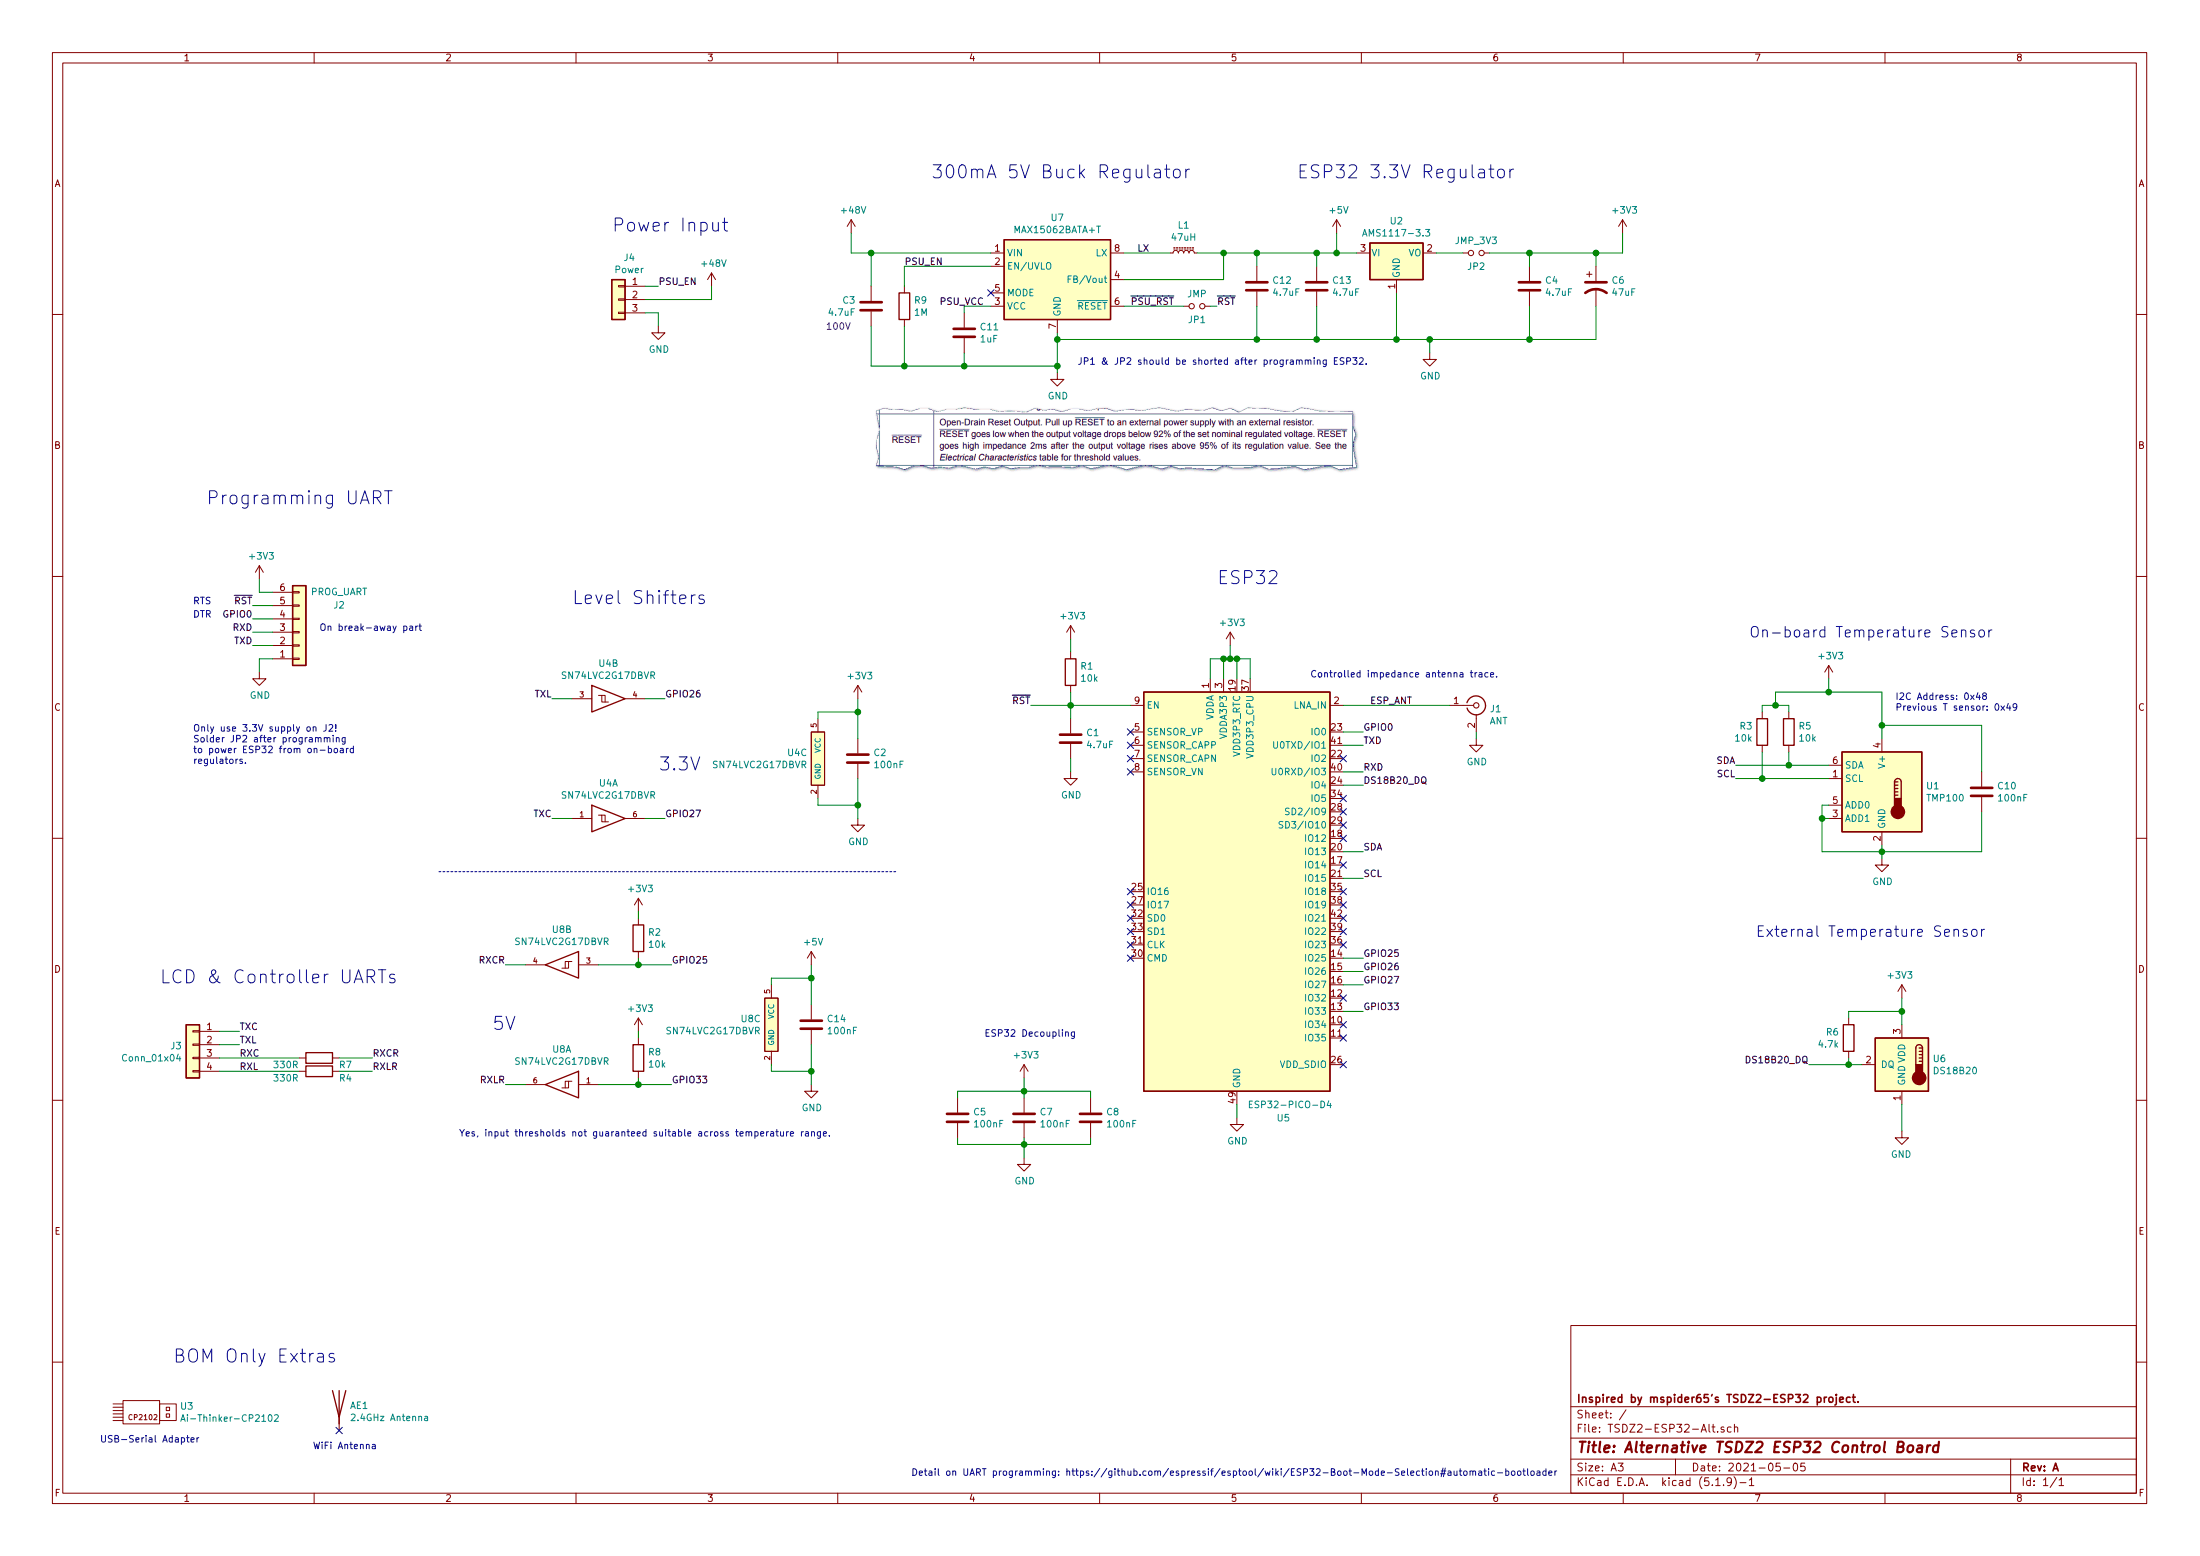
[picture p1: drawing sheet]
EESchema Schematic File Version 4
EELAYER 30 0
EELAYER END
$Descr A3 16535 11693
encoding utf-8
Sheet 1 1
Title "Alternative TSDZ2 ESP32 Control Board"
Date "2021-05-05"
Rev "A"
Comp "Inspired by mspider65's TSDZ2-ESP32 project."
Comment1 ""
Comment2 ""
Comment3 ""
Comment4 ""
$EndDescr
$Comp
L Sensor_Temperature:TMP100 U1
U 1 1
P 14150 5950
F 0 "U1" H 14480 5996 50  0000 L CNN
F 1 "TMP100" H 14480 5905 50  0000 L CNN
F 2 "Package_TO_SOT_SMD:SOT-23-6_Handsoldering" H 14150 5600 50  0001 C CNN
F 3 "http://www.ti.com/lit/gpn/tmp100" H 14100 5950 50  0001 C CNN
F 4 "C31810" H 14150 5950 50  0001 C CNN "LCSC Part #"
	1    14150 5950
	1    0    0    -1  
$EndComp
Wire Wire Line
	14150 6350 14150 6400
Wire Wire Line
	14150 6400 13700 6400
Wire Wire Line
	13700 6400 13700 6150
Wire Wire Line
	13700 6150 13750 6150
Wire Wire Line
	13750 6050 13700 6050
Wire Wire Line
	13700 6050 13700 6150
Connection ~ 13700 6150
$Comp
L Regulator_Linear:AMS1117-3.3 U2
U 1 1
P 10500 1900
F 0 "U2" H 10500 2142 50  0000 C CNN
F 1 "AMS1117-3.3" H 10500 2051 50  0000 C CNN
F 2 "Package_TO_SOT_SMD:SOT-223-3_TabPin2" H 10500 2100 50  0001 C CNN
F 3 "http://www.advanced-monolithic.com/pdf/ds1117.pdf" H 10600 1650 50  0001 C CNN
F 4 "C6186" H 10500 1900 50  0001 C CNN "LCSC Part #"
	1    10500 1900
	1    0    0    -1  
$EndComp
$Comp
L Connector:Conn_Coaxial J1
U 1 1
P 11100 5300
F 0 "J1" H 11200 5275 50  0000 L CNN
F 1 "ANT" H 11200 5184 50  0000 L CNN
F 2 "TSDZ2-ESP32-Alt:U.FL-R-SMT-1(80)" H 11100 5300 50  0001 C CNN
F 3 "https://datasheet.lcsc.com/lcsc/1811091710_HRS-Hirose-U-FL-R-SMT-1-80_C88374.pdf" H 11100 5300 50  0001 C CNN
F 4 "C88374" H 11100 5300 50  0001 C CNN "LCSC Part #"
	1    11100 5300
	1    0    0    -1  
$EndComp
$Comp
L Connector_Generic:Conn_01x04 J3
U 1 1
P 1450 7850
F 0 "J3" H 1530 7842 50  0000 L CNN
F 1 "Conn_01x04" H 1530 7751 50  0000 L CNN
F 2 "Connector_PinHeader_2.54mm:PinHeader_1x04_P2.54mm_Vertical" H 1450 7850 50  0001 C CNN
F 3 "~" H 1450 7850 50  0001 C CNN
F 4 "-" H 1450 7850 50  0001 C CNN "LCSC Part #"
	1    1450 7850
	-1   0    0    -1  
$EndComp
$Comp
L RF_Module:ESP32-PICO-D4 U5
U 1 1
P 9300 6700
AR Path="/6092E68B" Ref="U5"  Part="1" 
AR Path="/608C7C68/6092E68B" Ref="U?"  Part="1" 
F 0 "U5" H 9650 5000 50  0000 C CNN
F 1 "ESP32-PICO-D4" H 9700 5100 50  0000 C CNN
F 2 "Package_DFN_QFN:QFN-48-1EP_7x7mm_P0.5mm_EP5.3x5.3mm" H 9300 5000 50  0001 C CNN
F 3 "https://www.espressif.com/sites/default/files/documentation/esp32-pico-d4_datasheet_en.pdf" H 9550 5700 50  0001 C CNN
F 4 "C193707" H 9300 6700 50  0001 C CNN "LCSC Part #"
	1    9300 6700
	1    0    0    -1  
$EndComp
$Comp
L power:+3V3 #PWR0101
U 1 1
P 9250 4850
F 0 "#PWR0101" H 9250 4700 50  0001 C CNN
F 1 "+3V3" H 9265 5023 50  0000 C CNN
F 2 "" H 9250 4850 50  0001 C CNN
F 3 "" H 9250 4850 50  0001 C CNN
	1    9250 4850
	1    0    0    -1  
$EndComp
$Comp
L power:GND #PWR0102
U 1 1
P 9300 8400
F 0 "#PWR0102" H 9300 8150 50  0001 C CNN
F 1 "GND" H 9305 8227 50  0000 C CNN
F 2 "" H 9300 8400 50  0001 C CNN
F 3 "" H 9300 8400 50  0001 C CNN
	1    9300 8400
	1    0    0    -1  
$EndComp
Text Notes 9850 5100 0    50   ~ 0
Controlled impedance antenna trace.
Wire Wire Line
	10100 5300 10900 5300
$Comp
L power:GND #PWR0103
U 1 1
P 11100 5550
F 0 "#PWR0103" H 11100 5300 50  0001 C CNN
F 1 "GND" H 11105 5377 50  0000 C CNN
F 2 "" H 11100 5550 50  0001 C CNN
F 3 "" H 11100 5550 50  0001 C CNN
	1    11100 5550
	1    0    0    -1  
$EndComp
Wire Wire Line
	11100 5550 11100 5500
Text Notes 4300 4550 0    98   ~ 0
Level Shifters
NoConn ~ 10100 6500
NoConn ~ 10100 6300
NoConn ~ 10100 7100
NoConn ~ 10100 6700
NoConn ~ 10100 6000
NoConn ~ 8500 6900
NoConn ~ 8500 7000
NoConn ~ 8500 7100
NoConn ~ 8500 7200
NoConn ~ 10100 6200
NoConn ~ 10100 6100
NoConn ~ 8500 6800
NoConn ~ 8500 6700
NoConn ~ 10100 8000
NoConn ~ 10100 7000
NoConn ~ 10100 6800
NoConn ~ 10100 6900
Wire Wire Line
	10100 5800 10250 5800
Wire Wire Line
	10250 5600 10100 5600
NoConn ~ 10100 7700
NoConn ~ 10100 7800
NoConn ~ 10100 7500
$Comp
L TSDZ2-ESP32-Alt:Ai-Thinker-CP2102 U3
U 1 1
P 1100 10600
F 0 "U3" H 1352 10634 50  0000 L CNN
F 1 "Ai-Thinker-CP2102" H 1352 10543 50  0000 L CNN
F 2 "" H 1100 10600 50  0001 C CNN
F 3 "https://datasheet.lcsc.com/lcsc/Ai-Thinker-CP2102_C192392.pdf" H 1100 10600 50  0001 C CNN
F 4 "C192392" H 1125 10509 50  0001 L CNN "LCSC Part #"
	1    1100 10600
	1    0    0    -1  
$EndComp
Text Notes 1300 10250 0    98   ~ 0
BOM Only Extras
Wire Wire Line
	9100 4950 9100 5100
Wire Wire Line
	9200 4950 9200 5100
Wire Wire Line
	9300 4950 9300 5100
Wire Wire Line
	9400 4950 9400 5100
Wire Wire Line
	9100 4950 9200 4950
Connection ~ 9200 4950
Wire Wire Line
	9200 4950 9250 4950
Connection ~ 9300 4950
Wire Wire Line
	9300 4950 9400 4950
Wire Wire Line
	9250 4950 9250 4850
Connection ~ 9250 4950
Wire Wire Line
	9250 4950 9300 4950
Wire Wire Line
	9300 8300 9300 8400
$Comp
L Device:C C8
U 1 1
P 8200 8400
F 0 "C8" H 8315 8446 50  0000 L CNN
F 1 "100nF" H 8315 8355 50  0000 L CNN
F 2 "Capacitor_SMD:C_0603_1608Metric_Pad1.05x0.95mm_HandSolder" H 8238 8250 50  0001 C CNN
F 3 "~" H 8200 8400 50  0001 C CNN
F 4 "C14663" H 8200 8400 50  0001 C CNN "LCSC Part #"
	1    8200 8400
	1    0    0    -1  
$EndComp
$Comp
L power:+3V3 #PWR0104
U 1 1
P 7700 8100
F 0 "#PWR0104" H 7700 7950 50  0001 C CNN
F 1 "+3V3" H 7715 8273 50  0000 C CNN
F 2 "" H 7700 8100 50  0001 C CNN
F 3 "" H 7700 8100 50  0001 C CNN
	1    7700 8100
	1    0    0    -1  
$EndComp
$Comp
L power:GND #PWR0105
U 1 1
P 7700 8700
F 0 "#PWR0105" H 7700 8450 50  0001 C CNN
F 1 "GND" H 7705 8527 50  0000 C CNN
F 2 "" H 7700 8700 50  0001 C CNN
F 3 "" H 7700 8700 50  0001 C CNN
	1    7700 8700
	1    0    0    -1  
$EndComp
Text Notes 7400 7800 0    50   ~ 0
ESP32 Decoupling
$Comp
L Device:C C7
U 1 1
P 7700 8400
F 0 "C7" H 7815 8446 50  0000 L CNN
F 1 "100nF" H 7815 8355 50  0000 L CNN
F 2 "Capacitor_SMD:C_0603_1608Metric_Pad1.05x0.95mm_HandSolder" H 7738 8250 50  0001 C CNN
F 3 "~" H 7700 8400 50  0001 C CNN
F 4 "C14663" H 7700 8400 50  0001 C CNN "LCSC Part #"
	1    7700 8400
	1    0    0    -1  
$EndComp
$Comp
L Device:C C5
U 1 1
P 7200 8400
F 0 "C5" H 7315 8446 50  0000 L CNN
F 1 "100nF" H 7315 8355 50  0000 L CNN
F 2 "Capacitor_SMD:C_0603_1608Metric_Pad1.05x0.95mm_HandSolder" H 7238 8250 50  0001 C CNN
F 3 "~" H 7200 8400 50  0001 C CNN
F 4 "C14663" H 7200 8400 50  0001 C CNN "LCSC Part #"
	1    7200 8400
	1    0    0    -1  
$EndComp
Wire Wire Line
	7200 8250 7200 8200
Wire Wire Line
	7200 8200 7700 8200
Wire Wire Line
	8200 8200 8200 8250
Wire Wire Line
	8200 8550 8200 8600
Wire Wire Line
	8200 8600 7700 8600
Wire Wire Line
	7200 8600 7200 8550
Wire Wire Line
	7700 8600 7700 8550
Wire Wire Line
	7700 8250 7700 8200
Connection ~ 7700 8600
Wire Wire Line
	7700 8600 7200 8600
Connection ~ 7700 8200
Wire Wire Line
	7700 8200 8200 8200
Wire Wire Line
	7700 8100 7700 8200
Wire Wire Line
	7700 8600 7700 8700
NoConn ~ 8500 5500
NoConn ~ 8500 5600
NoConn ~ 8500 5700
NoConn ~ 8500 5800
Text Label 7750 5300 2    50   ~ 0
~RST
Wire Wire Line
	7750 5300 8050 5300
Text Label 10300 5300 0    50   ~ 0
ESP_ANT
Wire Wire Line
	10100 7600 10250 7600
Wire Wire Line
	10100 7300 10250 7300
Wire Wire Line
	10100 7400 10250 7400
Wire Wire Line
	10100 6400 10250 6400
Wire Wire Line
	10100 6600 10250 6600
Wire Wire Line
	10100 5500 10250 5500
Wire Wire Line
	10100 5900 10250 5900
NoConn ~ 10100 5700
$Comp
L Sensor_Temperature:DS18B20 U?
U 1 1
P 14300 8000
AR Path="/608C7C68/6092E72B" Ref="U?"  Part="1" 
AR Path="/6092E72B" Ref="U6"  Part="1" 
F 0 "U6" H 14070 8046 50  0000 R CNN
F 1 "DS18B20" H 14070 7955 50  0000 R CNN
F 2 "Connector_PinHeader_2.54mm:PinHeader_1x03_P2.54mm_Vertical" H 13300 7750 50  0001 C CNN
F 3 "http://datasheets.maximintegrated.com/en/ds/DS18B20.pdf" H 14150 8250 50  0001 C CNN
F 4 "C376006" H 14300 8000 50  0001 C CNN "LCSC Part #"
	1    14300 8000
	-1   0    0    -1  
$EndComp
Text Label 13600 8000 2    50   ~ 0
DS18B20_DQ
Wire Wire Line
	13600 8000 13900 8000
Text Notes 13200 7050 0    79   ~ 0
External Temperature Sensor
Wire Wire Line
	14300 7600 14300 7700
$Comp
L power:+3V3 #PWR0106
U 1 1
P 14300 7500
F 0 "#PWR0106" H 14300 7350 50  0001 C CNN
F 1 "+3V3" H 14315 7673 50  0000 C CNN
F 2 "" H 14300 7500 50  0001 C CNN
F 3 "" H 14300 7500 50  0001 C CNN
	1    14300 7500
	-1   0    0    -1  
$EndComp
Wire Wire Line
	14300 7500 14300 7600
Connection ~ 14300 7600
$Comp
L power:GND #PWR0107
U 1 1
P 14300 8500
F 0 "#PWR0107" H 14300 8250 50  0001 C CNN
F 1 "GND" H 14305 8327 50  0000 C CNN
F 2 "" H 14300 8500 50  0001 C CNN
F 3 "" H 14300 8500 50  0001 C CNN
	1    14300 8500
	-1   0    0    -1  
$EndComp
$Comp
L Device:R R6
U 1 1
P 13900 7800
F 0 "R6" H 13970 7846 50  0000 L CNN
F 1 "4.7k" H 13970 7755 50  0000 L CNN
F 2 "Resistor_SMD:R_0603_1608Metric_Pad0.98x0.95mm_HandSolder" V 13830 7800 50  0001 C CNN
F 3 "~" H 13900 7800 50  0001 C CNN
F 4 "C25999" H 13900 7800 50  0001 C CNN "LCSC Part #"
	1    13900 7800
	-1   0    0    -1  
$EndComp
Wire Wire Line
	13900 8000 13900 7950
Wire Wire Line
	13900 7600 14300 7600
Wire Wire Line
	13900 7650 13900 7600
Connection ~ 13900 8000
Wire Wire Line
	13900 8000 14000 8000
Text Notes 13150 4800 0    79   ~ 0
On-board Temperature Sensor
$Comp
L Device:C C?
U 1 1
P 14900 5950
AR Path="/608C7C68/609596A9" Ref="C?"  Part="1" 
AR Path="/609596A9" Ref="C10"  Part="1" 
F 0 "C10" H 15015 5996 50  0000 L CNN
F 1 "100nF" H 15015 5905 50  0000 L CNN
F 2 "Capacitor_SMD:C_0603_1608Metric_Pad1.05x0.95mm_HandSolder" H 14938 5800 50  0001 C CNN
F 3 "~" H 14900 5950 50  0001 C CNN
F 4 "C14663" H 14900 5950 50  0001 C CNN "LCSC Part #"
	1    14900 5950
	1    0    0    -1  
$EndComp
Wire Wire Line
	14150 6400 14900 6400
Wire Wire Line
	14900 6400 14900 6100
Wire Wire Line
	14900 5450 14150 5450
Wire Wire Line
	14150 5450 14150 5550
Wire Wire Line
	14900 5800 14900 5450
Connection ~ 14150 6400
Connection ~ 14150 5450
Text Label 13050 5750 2    50   ~ 0
SDA
Text Label 13050 5850 2    50   ~ 0
SCL
$Comp
L Device:R R?
U 1 1
P 13450 5500
AR Path="/608C7C68/60966310" Ref="R?"  Part="1" 
AR Path="/60966310" Ref="R5"  Part="1" 
F 0 "R5" H 13520 5546 50  0000 L CNN
F 1 "10k" H 13520 5455 50  0000 L CNN
F 2 "Resistor_SMD:R_0603_1608Metric_Pad0.98x0.95mm_HandSolder" V 13380 5500 50  0001 C CNN
F 3 "~" H 13450 5500 50  0001 C CNN
F 4 "C25804" H 13450 5500 50  0001 C CNN "LCSC Part #"
	1    13450 5500
	1    0    0    -1  
$EndComp
$Comp
L Device:R R?
U 1 1
P 13250 5500
AR Path="/608C7C68/60969323" Ref="R?"  Part="1" 
AR Path="/60969323" Ref="R3"  Part="1" 
F 0 "R3" H 13320 5546 50  0000 L CNN
F 1 "10k" H 13320 5455 50  0000 L CNN
F 2 "Resistor_SMD:R_0603_1608Metric_Pad0.98x0.95mm_HandSolder" V 13180 5500 50  0001 C CNN
F 3 "~" H 13250 5500 50  0001 C CNN
F 4 "C25804" H 13250 5500 50  0001 C CNN "LCSC Part #"
	1    13250 5500
	-1   0    0    -1  
$EndComp
Wire Wire Line
	13450 5750 13450 5650
Wire Wire Line
	13450 5750 13750 5750
Wire Wire Line
	13450 5750 13050 5750
Connection ~ 13450 5750
Wire Wire Line
	13050 5850 13250 5850
Wire Wire Line
	13250 5650 13250 5850
Connection ~ 13250 5850
Wire Wire Line
	13250 5850 13750 5850
Wire Wire Line
	13250 5350 13250 5300
Wire Wire Line
	13250 5300 13350 5300
Wire Wire Line
	13450 5300 13450 5350
Connection ~ 13350 5300
Wire Wire Line
	13350 5300 13450 5300
Wire Wire Line
	13350 5200 13750 5200
Wire Wire Line
	14150 5200 14150 5450
Wire Wire Line
	13350 5200 13350 5300
Wire Wire Line
	13750 5200 13750 5100
Connection ~ 13750 5200
Wire Wire Line
	13750 5200 14150 5200
$Comp
L power:+3V3 #PWR?
U 1 1
P 13750 5100
AR Path="/608C7C68/6097DF24" Ref="#PWR?"  Part="1" 
AR Path="/6097DF24" Ref="#PWR0108"  Part="1" 
F 0 "#PWR0108" H 13750 4950 50  0001 C CNN
F 1 "+3V3" H 13765 5273 50  0000 C CNN
F 2 "" H 13750 5100 50  0001 C CNN
F 3 "" H 13750 5100 50  0001 C CNN
	1    13750 5100
	1    0    0    -1  
$EndComp
Text Label 10250 6400 0    50   ~ 0
SDA
Text Label 10250 6600 0    50   ~ 0
SCL
Text Notes 14250 5350 0    50   ~ 0
I2C Address: 0x48\nPrevious T sensor: 0x49
$Comp
L Device:R R?
U 1 1
P 8050 5050
AR Path="/608C7C68/609969D2" Ref="R?"  Part="1" 
AR Path="/609969D2" Ref="R1"  Part="1" 
F 0 "R1" H 8120 5096 50  0000 L CNN
F 1 "10k" H 8120 5005 50  0000 L CNN
F 2 "Resistor_SMD:R_0603_1608Metric_Pad0.98x0.95mm_HandSolder" V 7980 5050 50  0001 C CNN
F 3 "~" H 8050 5050 50  0001 C CNN
F 4 "C25804" H 8050 5050 50  0001 C CNN "LCSC Part #"
	1    8050 5050
	1    0    0    -1  
$EndComp
Wire Wire Line
	8050 5200 8050 5300
$Comp
L power:+3V3 #PWR?
U 1 1
P 8050 4800
AR Path="/608C7C68/6099D27C" Ref="#PWR?"  Part="1" 
AR Path="/6099D27C" Ref="#PWR0109"  Part="1" 
F 0 "#PWR0109" H 8050 4650 50  0001 C CNN
F 1 "+3V3" H 8065 4973 50  0000 C CNN
F 2 "" H 8050 4800 50  0001 C CNN
F 3 "" H 8050 4800 50  0001 C CNN
	1    8050 4800
	1    0    0    -1  
$EndComp
Wire Wire Line
	8050 4900 8050 4800
$Comp
L Device:R R?
U 1 1
P 4800 7050
AR Path="/608C7C68/6099F711" Ref="R?"  Part="1" 
AR Path="/6099F711" Ref="R2"  Part="1" 
F 0 "R2" H 4870 7096 50  0000 L CNN
F 1 "10k" H 4870 7005 50  0000 L CNN
F 2 "Resistor_SMD:R_0603_1608Metric_Pad0.98x0.95mm_HandSolder" V 4730 7050 50  0001 C CNN
F 3 "~" H 4800 7050 50  0001 C CNN
F 4 "C25804" H 4800 7050 50  0001 C CNN "LCSC Part #"
	1    4800 7050
	1    0    0    -1  
$EndComp
$Comp
L power:+3V3 #PWR?
U 1 1
P 4800 6850
AR Path="/608C7C68/6099F727" Ref="#PWR?"  Part="1" 
AR Path="/6099F727" Ref="#PWR0110"  Part="1" 
F 0 "#PWR0110" H 4800 6700 50  0001 C CNN
F 1 "+3V3" H 4815 7023 50  0000 C CNN
F 2 "" H 4800 6850 50  0001 C CNN
F 3 "" H 4800 6850 50  0001 C CNN
	1    4800 6850
	1    0    0    -1  
$EndComp
Wire Wire Line
	4800 6900 4800 6850
Text Label 2800 8050 0    50   ~ 0
RXLR
$Comp
L Device:R R?
U 1 1
P 2400 8050
AR Path="/608C7C68/609B4C03" Ref="R?"  Part="1" 
AR Path="/609B4C03" Ref="R4"  Part="1" 
F 0 "R4" V 2450 8300 50  0000 R CNN
F 1 "330R" V 2450 7700 50  0000 L CNN
F 2 "Resistor_SMD:R_0603_1608Metric_Pad0.98x0.95mm_HandSolder" V 2330 8050 50  0001 C CNN
F 3 "~" H 2400 8050 50  0001 C CNN
F 4 "C23138" H 2400 8050 50  0001 C CNN "LCSC Part #"
	1    2400 8050
	0    1    1    0   
$EndComp
Text Label 1800 8050 0    50   ~ 0
RXL
Wire Wire Line
	2550 8050 2800 8050
$Comp
L Device:CP1 C6
U 1 1
P 12000 2150
F 0 "C6" H 12115 2196 50  0000 L CNN
F 1 "47uF" H 12115 2105 50  0000 L CNN
F 2 "Capacitor_Tantalum_SMD:CP_EIA-3528-21_Kemet-B_Pad1.50x2.35mm_HandSolder" H 12000 2150 50  0001 C CNN
F 3 "~" H 12000 2150 50  0001 C CNN
F 4 "C116617" H 12000 2150 50  0001 C CNN "LCSC Part #"
	1    12000 2150
	1    0    0    -1  
$EndComp
$Comp
L Device:C C?
U 1 1
P 11500 2150
AR Path="/608C7C68/609CDA4E" Ref="C?"  Part="1" 
AR Path="/609CDA4E" Ref="C4"  Part="1" 
F 0 "C4" H 11385 2196 50  0000 R CNN
F 1 "4.7uF" H 11385 2105 50  0000 R CNN
F 2 "Capacitor_SMD:C_0805_2012Metric_Pad1.15x1.40mm_HandSolder" H 11538 2000 50  0001 C CNN
F 3 "~" H 11500 2150 50  0001 C CNN
F 4 "C98195" H 11500 2150 50  0001 C CNN "LCSC Part #"
	1    11500 2150
	-1   0    0    -1  
$EndComp
Wire Wire Line
	11500 2000 11500 1900
Wire Wire Line
	11500 1900 12000 1900
Wire Wire Line
	12000 1900 12000 2000
Wire Wire Line
	12000 2550 11500 2550
Wire Wire Line
	10500 2550 10750 2550
Wire Wire Line
	10750 2550 10750 2650
$Comp
L power:+3V3 #PWR?
U 1 1
P 12200 1750
AR Path="/608C7C68/608E0EEF" Ref="#PWR?"  Part="1" 
AR Path="/608E0EEF" Ref="#PWR0111"  Part="1" 
F 0 "#PWR0111" H 12200 1600 50  0001 C CNN
F 1 "+3V3" H 12215 1923 50  0000 C CNN
F 2 "" H 12200 1750 50  0001 C CNN
F 3 "" H 12200 1750 50  0001 C CNN
	1    12200 1750
	1    0    0    -1  
$EndComp
$Comp
L power:GND #PWR0112
U 1 1
P 10750 2650
F 0 "#PWR0112" H 10750 2400 50  0001 C CNN
F 1 "GND" H 10755 2477 50  0000 C CNN
F 2 "" H 10750 2650 50  0001 C CNN
F 3 "" H 10750 2650 50  0001 C CNN
	1    10750 2650
	1    0    0    -1  
$EndComp
Wire Wire Line
	12200 1750 12200 1900
Text Notes 9750 1350 0    98   ~ 0
ESP32 3.3V Regulator
$Comp
L Regulator_Switching:MAX15062B U7
U 1 1
P 7950 2100
F 0 "U7" H 7950 2567 50  0000 C CNN
F 1 "MAX15062BATA+T" H 7950 2476 50  0000 C CNN
F 2 "Package_DFN_QFN:DFN-8_2x2mm_P0.5mm" H 7950 2650 50  0001 C CIN
F 3 "http://datasheets.maximintegrated.com/en/ds/MAX15062.pdf" H 7950 2050 50  0001 C CNN
F 4 "C143362" H 7950 2100 50  0001 C CNN "LCSC Part #"
	1    7950 2100
	1    0    0    -1  
$EndComp
$Comp
L Device:L_Core_Ferrite_Small L1
U 1 1
P 8900 1900
F 0 "L1" V 9105 1900 50  0000 C CNN
F 1 "47uH" V 9014 1900 50  0000 C CNN
F 2 "Inductor_SMD:L_Bourns-SRN6028" H 8900 1900 50  0001 C CNN
F 3 "https://datasheet.lcsc.com/lcsc/2003172236_YJYCOIN-YNR6028-470M_C497831.pdf" H 8900 1900 50  0001 C CNN
F 4 "C497831" V 8900 1900 50  0001 C CNN "LCSC Part #"
	1    8900 1900
	0    -1   -1   0   
$EndComp
$Comp
L Device:C C?
U 1 1
P 9450 2150
AR Path="/608C7C68/6092AE09" Ref="C?"  Part="1" 
AR Path="/6092AE09" Ref="C12"  Part="1" 
F 0 "C12" H 9335 2196 50  0000 R CNN
F 1 "4.7uF" H 9335 2105 50  0000 R CNN
F 2 "Capacitor_SMD:C_0805_2012Metric_Pad1.15x1.40mm_HandSolder" H 9488 2000 50  0001 C CNN
F 3 "~" H 9450 2150 50  0001 C CNN
F 4 "C98195" H 9450 2150 50  0001 C CNN "LCSC Part #"
	1    9450 2150
	-1   0    0    -1  
$EndComp
$Comp
L Device:C C?
U 1 1
P 9900 2150
AR Path="/608C7C68/6092E8F2" Ref="C?"  Part="1" 
AR Path="/6092E8F2" Ref="C13"  Part="1" 
F 0 "C13" H 9785 2196 50  0000 R CNN
F 1 "4.7uF" H 9785 2105 50  0000 R CNN
F 2 "Capacitor_SMD:C_0805_2012Metric_Pad1.15x1.40mm_HandSolder" H 9938 2000 50  0001 C CNN
F 3 "~" H 9900 2150 50  0001 C CNN
F 4 "C98195" H 9900 2150 50  0001 C CNN "LCSC Part #"
	1    9900 2150
	-1   0    0    -1  
$EndComp
Wire Wire Line
	8450 1900 8800 1900
Wire Wire Line
	9000 1900 9200 1900
Wire Wire Line
	9450 1900 9450 2000
Wire Wire Line
	9900 1900 9450 1900
Wire Wire Line
	9900 2000 9900 1900
Connection ~ 9450 1900
$Comp
L Device:C C?
U 1 1
P 6550 2300
AR Path="/608C7C68/6094C583" Ref="C?"  Part="1" 
AR Path="/6094C583" Ref="C3"  Part="1" 
F 0 "C3" H 6435 2346 50  0000 R CNN
F 1 "4.7uF" H 6435 2255 50  0000 R CNN
F 2 "Capacitor_SMD:C_1210_3225Metric" H 6588 2150 50  0001 C CNN
F 3 "https://datasheet.lcsc.com/lcsc/2007091536_Taiyo-Yuden-HMK325C7475KN-TE_C697607.pdf" H 6550 2300 50  0001 C CNN
F 4 "C697607" H 6550 2300 50  0001 C CNN "LCSC Part #"
F 5 "100V" H 6400 2150 50  0000 R CNN "Voltage"
	1    6550 2300
	1    0    0    -1  
$EndComp
$Comp
L power:+48V #PWR0113
U 1 1
P 6400 1750
F 0 "#PWR0113" H 6400 1600 50  0001 C CNN
F 1 "+48V" H 6415 1923 50  0000 C CNN
F 2 "" H 6400 1750 50  0001 C CNN
F 3 "" H 6400 1750 50  0001 C CNN
	1    6400 1750
	1    0    0    -1  
$EndComp
NoConn ~ 7450 2200
$Comp
L power:GND #PWR0114
U 1 1
P 7950 2800
F 0 "#PWR0114" H 7950 2550 50  0001 C CNN
F 1 "GND" H 7955 2627 50  0000 C CNN
F 2 "" H 7950 2800 50  0001 C CNN
F 3 "" H 7950 2800 50  0001 C CNN
	1    7950 2800
	1    0    0    -1  
$EndComp
Wire Wire Line
	7950 2550 9450 2550
Wire Wire Line
	9450 2300 9450 2550
Connection ~ 7950 2550
Wire Wire Line
	7950 2550 7950 2500
Wire Wire Line
	9900 2550 9450 2550
Wire Wire Line
	9900 2300 9900 2550
Connection ~ 9450 2550
Wire Wire Line
	7450 2300 7250 2300
Wire Wire Line
	7250 2300 7250 2350
Wire Wire Line
	7250 2650 7250 2750
Wire Wire Line
	7950 2550 7950 2750
Wire Wire Line
	7250 2750 7950 2750
Connection ~ 7950 2750
Wire Wire Line
	7950 2750 7950 2800
Wire Wire Line
	6550 1900 6550 2150
Wire Wire Line
	6550 2750 6800 2750
Wire Wire Line
	6550 2450 6550 2750
Wire Wire Line
	6400 1750 6400 1900
Wire Wire Line
	6400 1900 6550 1900
Connection ~ 6550 1900
Wire Wire Line
	9900 1900 10050 1900
Connection ~ 9900 1900
Wire Wire Line
	10050 1750 10050 1900
$Comp
L power:+5V #PWR0115
U 1 1
P 10050 1750
F 0 "#PWR0115" H 10050 1600 50  0001 C CNN
F 1 "+5V" H 10065 1923 50  0000 C CNN
F 2 "" H 10050 1750 50  0001 C CNN
F 3 "" H 10050 1750 50  0001 C CNN
	1    10050 1750
	1    0    0    -1  
$EndComp
$Comp
L Device:C C?
U 1 1
P 7250 2500
AR Path="/608C7C68/609DCE46" Ref="C?"  Part="1" 
AR Path="/609DCE46" Ref="C11"  Part="1" 
F 0 "C11" H 7135 2546 50  0000 R CNN
F 1 "1uF" H 7135 2455 50  0000 R CNN
F 2 "Capacitor_SMD:C_0603_1608Metric_Pad1.05x0.95mm_HandSolder" H 7288 2350 50  0001 C CNN
F 3 "~" H 7250 2500 50  0001 C CNN
F 4 "C59782" H 7250 2500 50  0001 C CNN "LCSC Part #"
	1    7250 2500
	-1   0    0    -1  
$EndComp
Wire Wire Line
	8450 2100 9200 2100
Wire Wire Line
	9200 2100 9200 1900
Connection ~ 9200 1900
Wire Wire Line
	9200 1900 9450 1900
Wire Wire Line
	8450 2300 8900 2300
Text Label 9150 2300 0    50   ~ 0
~RST
Text Notes 7000 1350 0    98   ~ 0
300mA 5V Buck Regulator
Wire Wire Line
	10200 1900 10050 1900
Connection ~ 10050 1900
Wire Wire Line
	9900 2550 10500 2550
Connection ~ 9900 2550
Connection ~ 10500 2550
Wire Wire Line
	10500 2200 10500 2550
Wire Wire Line
	11500 2300 11500 2550
Wire Wire Line
	12000 2300 12000 2550
$Comp
L Connector_Generic:Conn_01x03 J4
U 1 1
P 4650 2250
F 0 "J4" H 4568 2567 50  0000 C CNN
F 1 "Power" H 4568 2476 50  0000 C CNN
F 2 "Connector_PinHeader_2.54mm:PinHeader_1x03_P2.54mm_Vertical" H 4650 2250 50  0001 C CNN
F 3 "~" H 4650 2250 50  0001 C CNN
F 4 "-" H 4650 2250 50  0001 C CNN "LCSC Part #"
	1    4650 2250
	-1   0    0    -1  
$EndComp
Text Notes 4600 1750 0    98   ~ 0
Power Input
$Comp
L power:+48V #PWR0117
U 1 1
P 5350 2150
F 0 "#PWR0117" H 5350 2000 50  0001 C CNN
F 1 "+48V" H 5365 2323 50  0000 C CNN
F 2 "" H 5350 2150 50  0001 C CNN
F 3 "" H 5350 2150 50  0001 C CNN
	1    5350 2150
	1    0    0    -1  
$EndComp
$Comp
L power:GND #PWR0118
U 1 1
P 4950 2450
F 0 "#PWR0118" H 4950 2200 50  0001 C CNN
F 1 "GND" H 4955 2277 50  0000 C CNN
F 2 "" H 4950 2450 50  0001 C CNN
F 3 "" H 4950 2450 50  0001 C CNN
	1    4950 2450
	1    0    0    -1  
$EndComp
Wire Wire Line
	4850 2350 4950 2350
Wire Wire Line
	4950 2350 4950 2450
Wire Wire Line
	4850 2250 5350 2250
Wire Wire Line
	5350 2250 5350 2150
Text Label 6800 2000 0    50   ~ 0
PSU_EN
Text Label 4950 2150 0    50   ~ 0
PSU_EN
Wire Wire Line
	4950 2150 4850 2150
$Comp
L Device:Antenna AE1
U 1 1
P 2550 10550
F 0 "AE1" H 2630 10539 50  0000 L CNN
F 1 "2.4GHz Antenna" H 2630 10448 50  0000 L CNN
F 2 "" H 2550 10550 50  0001 C CNN
F 3 "https://datasheet.lcsc.com/lcsc/1912111437_HI-LINK-HLK-TX-PCB-B_C209923.pdf" H 2550 10550 50  0001 C CNN
F 4 "C209923" H 2550 10550 50  0001 C CNN "LCSC Part #"
	1    2550 10550
	1    0    0    -1  
$EndComp
NoConn ~ 2550 10750
Text Notes 2350 10900 0    50   ~ 0
WiFi Antenna
Text Notes 750  10850 0    50   ~ 0
USB-Serial Adapter
Text Notes 9150 4400 0    98   ~ 0
ESP32
Text Label 1800 7950 0    50   ~ 0
RXC
Text Label 1800 7850 0    50   ~ 0
TXL
Text Label 1800 7750 0    50   ~ 0
TXC
Text Label 2800 7950 0    50   ~ 0
RXCR
$Comp
L Device:R R?
U 1 1
P 2400 7950
AR Path="/608C7C68/60BE3994" Ref="R?"  Part="1" 
AR Path="/60BE3994" Ref="R7"  Part="1" 
F 0 "R7" V 2450 8200 50  0000 R CNN
F 1 "330R" V 2450 7600 50  0000 L CNN
F 2 "Resistor_SMD:R_0603_1608Metric_Pad0.98x0.95mm_HandSolder" V 2330 7950 50  0001 C CNN
F 3 "~" H 2400 7950 50  0001 C CNN
F 4 "C23138" H 2400 7950 50  0001 C CNN "LCSC Part #"
	1    2400 7950
	0    1    1    0   
$EndComp
Wire Wire Line
	2550 7950 2800 7950
Wire Wire Line
	2250 8050 1650 8050
Wire Wire Line
	2250 7950 1650 7950
Wire Wire Line
	1800 7750 1650 7750
Wire Wire Line
	1650 7850 1800 7850
Text Label 4150 5250 2    50   ~ 0
TXL
Text Label 4150 6150 2    50   ~ 0
TXC
Text Label 3800 8150 2    50   ~ 0
RXLR
Text Label 3800 7250 2    50   ~ 0
RXCR
$Comp
L power:+3V3 #PWR0123
U 1 1
P 6450 5250
F 0 "#PWR0123" H 6450 5100 50  0001 C CNN
F 1 "+3V3" H 6465 5423 50  0000 C CNN
F 2 "" H 6450 5250 50  0001 C CNN
F 3 "" H 6450 5250 50  0001 C CNN
	1    6450 5250
	1    0    0    -1  
$EndComp
$Comp
L Device:C C14
U 1 1
P 6100 7700
F 0 "C14" H 6215 7746 50  0000 L CNN
F 1 "100nF" H 6215 7655 50  0000 L CNN
F 2 "Capacitor_SMD:C_0603_1608Metric_Pad1.05x0.95mm_HandSolder" H 6138 7550 50  0001 C CNN
F 3 "~" H 6100 7700 50  0001 C CNN
F 4 "C14663" H 6100 7700 50  0001 C CNN "LCSC Part #"
	1    6100 7700
	1    0    0    -1  
$EndComp
$Comp
L power:GND #PWR0125
U 1 1
P 6100 8150
F 0 "#PWR0125" H 6100 7900 50  0001 C CNN
F 1 "GND" H 6105 7977 50  0000 C CNN
F 2 "" H 6100 8150 50  0001 C CNN
F 3 "" H 6100 8150 50  0001 C CNN
	1    6100 8150
	1    0    0    -1  
$EndComp
$Comp
L power:+5V #PWR0126
U 1 1
P 6100 7250
F 0 "#PWR0126" H 6100 7100 50  0001 C CNN
F 1 "+5V" H 6115 7423 50  0000 C CNN
F 2 "" H 6100 7250 50  0001 C CNN
F 3 "" H 6100 7250 50  0001 C CNN
	1    6100 7250
	1    0    0    -1  
$EndComp
Text Notes 3700 7750 0    98   ~ 0
5V
Text Notes 4950 5800 0    98   ~ 0
3.3V
Wire Wire Line
	5050 7250 4800 7250
Wire Wire Line
	5050 8150 4800 8150
Wire Wire Line
	3950 8150 3800 8150
Wire Wire Line
	3950 7250 3800 7250
Wire Wire Line
	4300 6150 4150 6150
Wire Wire Line
	4300 5250 4150 5250
Wire Wire Line
	5000 5250 4850 5250
Wire Wire Line
	5000 6150 4850 6150
Text Label 5050 7250 0    50   ~ 0
GPIO25
Text Label 5050 8150 0    50   ~ 0
GPIO33
Text Label 5000 5250 0    50   ~ 0
GPIO26
Text Label 5000 6150 0    50   ~ 0
GPIO27
Text Label 10250 7300 0    50   ~ 0
GPIO26
Text Label 10250 7400 0    50   ~ 0
GPIO27
Text Label 10250 7200 0    50   ~ 0
GPIO25
Text Label 10250 7600 0    50   ~ 0
GPIO33
Text Notes 1200 7400 0    98   ~ 0
LCD & Controller UARTs
Wire Wire Line
	14300 8300 14300 8500
$Comp
L power:GND #PWR0130
U 1 1
P 14150 6450
F 0 "#PWR0130" H 14150 6200 50  0001 C CNN
F 1 "GND" H 14155 6277 50  0000 C CNN
F 2 "" H 14150 6450 50  0001 C CNN
F 3 "" H 14150 6450 50  0001 C CNN
	1    14150 6450
	1    0    0    -1  
$EndComp
Wire Wire Line
	14150 6450 14150 6400
$Comp
L Device:C C?
U 1 1
P 8050 5550
AR Path="/608C7C68/608E1FE7" Ref="C?"  Part="1" 
AR Path="/608E1FE7" Ref="C1"  Part="1" 
F 0 "C1" H 7935 5596 50  0000 R CNN
F 1 "4.7uF" H 7935 5505 50  0000 R CNN
F 2 "Capacitor_SMD:C_0805_2012Metric_Pad1.15x1.40mm_HandSolder" H 8088 5400 50  0001 C CNN
F 3 "~" H 8050 5550 50  0001 C CNN
F 4 "C98195" H 8050 5550 50  0001 C CNN "LCSC Part #"
	1    8050 5550
	-1   0    0    -1  
$EndComp
$Comp
L power:GND #PWR0131
U 1 1
P 8050 5800
F 0 "#PWR0131" H 8050 5550 50  0001 C CNN
F 1 "GND" H 8055 5627 50  0000 C CNN
F 2 "" H 8050 5800 50  0001 C CNN
F 3 "" H 8050 5800 50  0001 C CNN
	1    8050 5800
	1    0    0    -1  
$EndComp
Wire Wire Line
	8050 5700 8050 5800
Connection ~ 8050 5300
Wire Wire Line
	8050 5300 8500 5300
Wire Wire Line
	8050 5300 8050 5400
Text Label 10250 5500 0    50   ~ 0
GPIO0
Text Label 10250 5800 0    50   ~ 0
RXD
Text Label 10250 5600 0    50   ~ 0
TXD
Text Notes 6850 11100 0    50   ~ 0
Detail on UART programming: https://github.com/espressif/esptool/wiki/ESP32-Boot-Mode-Selection#automatic-bootloader
Text Notes 1550 3800 0    98   ~ 0
Programming UART
Text Label 10250 5900 0    50   ~ 0
DS18B20_DQ
$Comp
L TSDZ2-ESP32-Alt:SN74LVC2G17DBVR U8
U 1 1
P 4200 8150
F 0 "U8" H 4175 8417 50  0000 C CNN
F 1 "SN74LVC2G17DBVR" H 4175 8326 50  0000 C CNN
F 2 "Package_TO_SOT_SMD:SOT-23-6_Handsoldering" H 4200 8150 50  0001 C CNN
F 3 "https://datasheet.lcsc.com/lcsc/Texas-Instruments-TI-SN74LVC2G17DBVR_C10429.pdf" H 4200 8150 50  0001 C CNN
F 4 "C10429" H 4200 8150 50  0001 C CNN "LCSC Part #"
	1    4200 8150
	-1   0    0    -1  
$EndComp
$Comp
L TSDZ2-ESP32-Alt:SN74LVC2G17DBVR U8
U 2 1
P 4200 7250
F 0 "U8" H 4175 7517 50  0000 C CNN
F 1 "SN74LVC2G17DBVR" H 4175 7426 50  0000 C CNN
F 2 "Package_TO_SOT_SMD:SOT-23-6_Handsoldering" H 4200 7250 50  0001 C CNN
F 3 "https://datasheet.lcsc.com/lcsc/Texas-Instruments-TI-SN74LVC2G17DBVR_C10429.pdf" H 4200 7250 50  0001 C CNN
F 4 "C10429" H 4200 7250 50  0001 C CNN "LCSC Part #"
	2    4200 7250
	-1   0    0    -1  
$EndComp
Wire Wire Line
	6100 8050 6100 7850
Wire Wire Line
	6100 8150 6100 8050
Connection ~ 6100 8050
Wire Wire Line
	5800 8050 6100 8050
Wire Wire Line
	5800 8000 5800 8050
$Comp
L TSDZ2-ESP32-Alt:SN74LVC2G17DBVR U8
U 3 1
P 5800 7700
F 0 "U8" H 5878 7746 50  0000 L CNN
F 1 "SN74LVC2G17DBVR" H 5878 7655 50  0000 L CNN
F 2 "Package_TO_SOT_SMD:SOT-23-6_Handsoldering" H 5800 7700 50  0001 C CNN
F 3 "https://datasheet.lcsc.com/lcsc/Texas-Instruments-TI-SN74LVC2G17DBVR_C10429.pdf" H 5800 7700 50  0001 C CNN
F 4 "C10429" H 5800 7700 50  0001 C CNN "LCSC Part #"
	3    5800 7700
	-1   0    0    -1  
$EndComp
Wire Wire Line
	6100 7250 6100 7350
Wire Wire Line
	5800 7400 5800 7350
Wire Wire Line
	5800 7350 6100 7350
Connection ~ 6100 7350
Wire Wire Line
	6100 7350 6100 7550
$Comp
L Device:C C2
U 1 1
P 6450 5700
F 0 "C2" H 6565 5746 50  0000 L CNN
F 1 "100nF" H 6565 5655 50  0000 L CNN
F 2 "Capacitor_SMD:C_0603_1608Metric_Pad1.05x0.95mm_HandSolder" H 6488 5550 50  0001 C CNN
F 3 "~" H 6450 5700 50  0001 C CNN
F 4 "C14663" H 6450 5700 50  0001 C CNN "LCSC Part #"
	1    6450 5700
	1    0    0    -1  
$EndComp
$Comp
L power:GND #PWR0120
U 1 1
P 6450 6150
F 0 "#PWR0120" H 6450 5900 50  0001 C CNN
F 1 "GND" H 6455 5977 50  0000 C CNN
F 2 "" H 6450 6150 50  0001 C CNN
F 3 "" H 6450 6150 50  0001 C CNN
	1    6450 6150
	1    0    0    -1  
$EndComp
Wire Wire Line
	6450 6050 6450 5850
Wire Wire Line
	6450 6150 6450 6050
Connection ~ 6450 6050
Wire Wire Line
	6150 6050 6450 6050
Wire Wire Line
	6150 6000 6150 6050
$Comp
L TSDZ2-ESP32-Alt:SN74LVC2G17DBVR U4
U 3 1
P 6150 5700
F 0 "U4" H 6228 5746 50  0000 L CNN
F 1 "SN74LVC2G17DBVR" H 6228 5655 50  0000 L CNN
F 2 "Package_TO_SOT_SMD:SOT-23-6_Handsoldering" H 6150 5700 50  0001 C CNN
F 3 "https://datasheet.lcsc.com/lcsc/Texas-Instruments-TI-SN74LVC2G17DBVR_C10429.pdf" H 6150 5700 50  0001 C CNN
F 4 "C10429" H 6150 5700 50  0001 C CNN "LCSC Part #"
	3    6150 5700
	-1   0    0    -1  
$EndComp
Wire Wire Line
	6450 5250 6450 5350
Wire Wire Line
	6150 5400 6150 5350
Wire Wire Line
	6150 5350 6450 5350
Connection ~ 6450 5350
Wire Wire Line
	6450 5350 6450 5550
$Comp
L TSDZ2-ESP32-Alt:SN74LVC2G17DBVR U4
U 2 1
P 4600 5250
F 0 "U4" H 4575 5517 50  0000 C CNN
F 1 "SN74LVC2G17DBVR" H 4575 5426 50  0000 C CNN
F 2 "Package_TO_SOT_SMD:SOT-23-6_Handsoldering" H 4600 5250 50  0001 C CNN
F 3 "https://datasheet.lcsc.com/lcsc/Texas-Instruments-TI-SN74LVC2G17DBVR_C10429.pdf" H 4600 5250 50  0001 C CNN
F 4 "C10429" H 4600 5250 50  0001 C CNN "LCSC Part #"
	2    4600 5250
	1    0    0    -1  
$EndComp
$Comp
L TSDZ2-ESP32-Alt:SN74LVC2G17DBVR U4
U 1 1
P 4600 6150
F 0 "U4" H 4575 6417 50  0000 C CNN
F 1 "SN74LVC2G17DBVR" H 4575 6326 50  0000 C CNN
F 2 "Package_TO_SOT_SMD:SOT-23-6_Handsoldering" H 4600 6150 50  0001 C CNN
F 3 "https://datasheet.lcsc.com/lcsc/Texas-Instruments-TI-SN74LVC2G17DBVR_C10429.pdf" H 4600 6150 50  0001 C CNN
F 4 "C10429" H 4600 6150 50  0001 C CNN "LCSC Part #"
	1    4600 6150
	1    0    0    -1  
$EndComp
$Comp
L Device:Jumper_NO_Small JP1
U 1 1
P 9000 2300
F 0 "JP1" H 9000 2200 50  0000 C CNN
F 1 "JMP" H 9000 2394 50  0000 C CNN
F 2 "Jumper:SolderJumper-2_P1.3mm_Open_RoundedPad1.0x1.5mm" H 9000 2300 50  0001 C CNN
F 3 "~" H 9000 2300 50  0001 C CNN
F 4 "-" H 9000 2300 50  0001 C CNN "LCSC Part #"
	1    9000 2300
	1    0    0    -1  
$EndComp
Wire Wire Line
	9100 2300 9150 2300
Text Label 8550 1900 0    50   ~ 0
LX
Text Label 8500 2300 0    50   ~ 0
~PSU_RST
Text Notes 8100 2750 0    50   ~ 0
JP1 & JP2 should be shorted after programming ESP32.
Text Label 7400 2300 2    50   ~ 0
PSU_VCC
Wire Notes Line
	3300 6550 6750 6550
Text Notes 1450 4650 0    50   ~ 0
DTR
Text Notes 1450 4550 0    50   ~ 0
RTS
Wire Wire Line
	2050 4850 1900 4850
Text Label 1900 4850 2    50   ~ 0
TXD
Wire Wire Line
	1900 4750 2050 4750
Text Label 1900 4750 2    50   ~ 0
RXD
Wire Wire Line
	1900 4550 2050 4550
Text Label 1900 4550 2    50   ~ 0
~RST
Wire Wire Line
	2050 4650 1900 4650
Text Label 1900 4650 2    50   ~ 0
GPIO0
Wire Wire Line
	1950 4950 2050 4950
Wire Wire Line
	1950 5050 1950 4950
$Comp
L power:GND #PWR0132
U 1 1
P 1950 5050
F 0 "#PWR0132" H 1950 4800 50  0001 C CNN
F 1 "GND" H 1955 4877 50  0000 C CNN
F 2 "" H 1950 5050 50  0001 C CNN
F 3 "" H 1950 5050 50  0001 C CNN
	1    1950 5050
	1    0    0    -1  
$EndComp
Text Notes 2400 4750 0    50   ~ 0
On break-away part
Text Notes 1450 5750 0    50   ~ 0
Only use 3.3V supply on J2!\nSolder JP2 after programming\nto power ESP32 from on-board\nregulators.
$Comp
L Device:Jumper_NO_Small JP2
U 1 1
P 11100 1900
F 0 "JP2" H 11100 1800 50  0000 C CNN
F 1 "JMP_3V3" H 11100 1994 50  0000 C CNN
F 2 "Jumper:SolderJumper-2_P1.3mm_Open_RoundedPad1.0x1.5mm" H 11100 1900 50  0001 C CNN
F 3 "~" H 11100 1900 50  0001 C CNN
F 4 "-" H 11100 1900 50  0001 C CNN "LCSC Part #"
	1    11100 1900
	1    0    0    -1  
$EndComp
$Comp
L Connector_Generic:Conn_01x06 J2
U 1 1
P 2250 4750
F 0 "J2" H 2550 4550 50  0000 C CNN
F 1 "PROG_UART" H 2550 4450 50  0000 C CNN
F 2 "Connector_PinHeader_2.54mm:PinHeader_1x06_P2.54mm_Vertical" H 2250 4750 50  0001 C CNN
F 3 "~" H 2250 4750 50  0001 C CNN
	1    2250 4750
	1    0    0    1   
$EndComp
Wire Wire Line
	2050 4450 1950 4450
Wire Wire Line
	1950 4450 1950 4350
$Comp
L power:+3V3 #PWR01
U 1 1
P 1950 4350
F 0 "#PWR01" H 1950 4200 50  0001 C CNN
F 1 "+3V3" H 1965 4523 50  0000 C CNN
F 2 "" H 1950 4350 50  0001 C CNN
F 3 "" H 1950 4350 50  0001 C CNN
	1    1950 4350
	1    0    0    -1  
$EndComp
Wire Wire Line
	12000 1900 12200 1900
Connection ~ 12000 1900
Connection ~ 11500 2550
Wire Wire Line
	11500 1900 11200 1900
Connection ~ 11500 1900
Wire Wire Line
	10800 1900 11000 1900
Wire Wire Line
	10750 2550 11500 2550
Connection ~ 10750 2550
Wire Wire Line
	4800 7200 4800 7250
Connection ~ 4800 7250
Wire Wire Line
	4800 7250 4500 7250
$Comp
L Device:R R?
U 1 1
P 4800 7950
AR Path="/608C7C68/6097C86D" Ref="R?"  Part="1" 
AR Path="/6097C86D" Ref="R8"  Part="1" 
F 0 "R8" H 4870 7996 50  0000 L CNN
F 1 "10k" H 4870 7905 50  0000 L CNN
F 2 "Resistor_SMD:R_0603_1608Metric_Pad0.98x0.95mm_HandSolder" V 4730 7950 50  0001 C CNN
F 3 "~" H 4800 7950 50  0001 C CNN
F 4 "C25804" H 4800 7950 50  0001 C CNN "LCSC Part #"
	1    4800 7950
	1    0    0    -1  
$EndComp
$Comp
L power:+3V3 #PWR?
U 1 1
P 4800 7750
AR Path="/608C7C68/6097C877" Ref="#PWR?"  Part="1" 
AR Path="/6097C877" Ref="#PWR02"  Part="1" 
F 0 "#PWR02" H 4800 7600 50  0001 C CNN
F 1 "+3V3" H 4815 7923 50  0000 C CNN
F 2 "" H 4800 7750 50  0001 C CNN
F 3 "" H 4800 7750 50  0001 C CNN
	1    4800 7750
	1    0    0    -1  
$EndComp
Wire Wire Line
	4800 7800 4800 7750
Wire Wire Line
	4800 8100 4800 8150
Connection ~ 4800 8150
Wire Wire Line
	4800 8150 4500 8150
Wire Wire Line
	10100 7200 10250 7200
$Comp
L Device:R R?
U 1 1
P 6800 2300
AR Path="/608C7C68/609C26B0" Ref="R?"  Part="1" 
AR Path="/609C26B0" Ref="R9"  Part="1" 
F 0 "R9" H 6870 2346 50  0000 L CNN
F 1 "1M" H 6870 2255 50  0000 L CNN
F 2 "Resistor_SMD:R_0603_1608Metric_Pad0.98x0.95mm_HandSolder" V 6730 2300 50  0001 C CNN
F 3 "~" H 6800 2300 50  0001 C CNN
F 4 "C26098" H 6800 2300 50  0001 C CNN "LCSC Part #"
	1    6800 2300
	1    0    0    -1  
$EndComp
Wire Wire Line
	6800 2000 6800 2150
Wire Wire Line
	6800 2000 7450 2000
Wire Wire Line
	6800 2450 6800 2750
Connection ~ 6800 2750
Wire Wire Line
	6800 2750 7250 2750
Connection ~ 7250 2750
Wire Wire Line
	6550 1900 7450 1900
Text Notes 3450 8550 0    50   ~ 0
Yes, input thresholds not guaranteed suitable across temperature range.
$EndSCHEMATC
